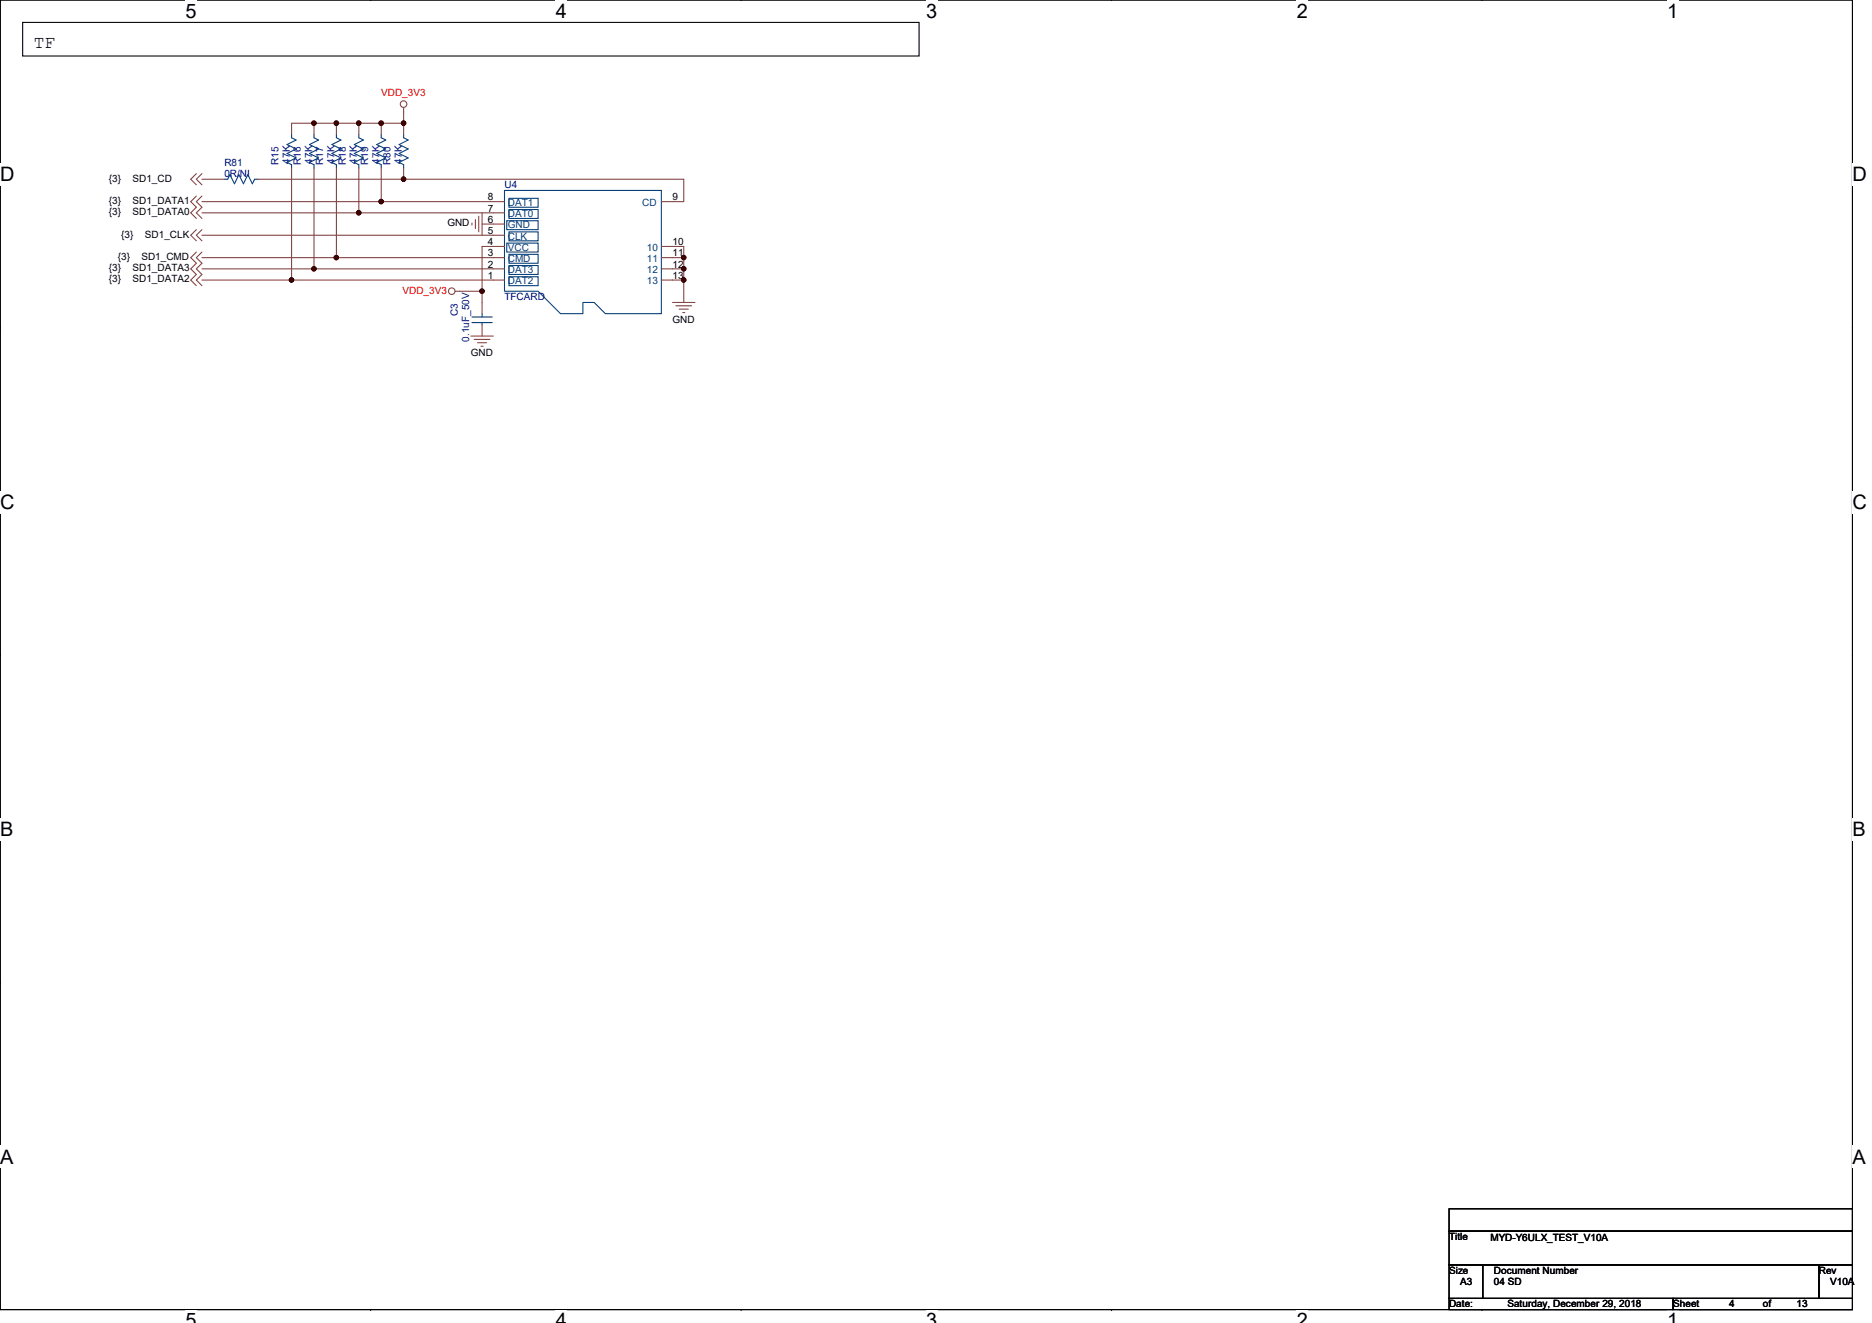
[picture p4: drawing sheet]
<svg xmlns="http://www.w3.org/2000/svg" width="297mm" height="210mm" viewBox="0 0 297 210" stroke-linecap="round" stroke-linejoin="round" font-family="sans-serif">
<path d="M0 0h293.9v207.9h-293.9z" fill="none" stroke="#000" stroke-width=".17"/>
<g fill="#fff">
<path d="M29.4 0h1.8v3.5h-1.8z"/>
<path d="M29.4 207.9h1.8v2h-1.8z"/>
</g>
<path d="M58.8 0h.1M58.8 207.9h.1" fill="none" stroke="#000" stroke-width=".17"/>
<g fill="#fff">
<path d="M88.2 0h1.8v3.5h-1.8z"/>
<path d="M88.2 207.9h1.8v2h-1.8z"/>
</g>
<path d="M117.6 0h.1M117.6 207.9h.1" fill="none" stroke="#000" stroke-width=".17"/>
<g fill="#fff">
<path d="M147 0h1.7v3.5h-1.7z"/>
<path d="M147 207.9h1.7v2h-1.7z"/>
</g>
<path d="M176.4 0h.1M176.4 207.9h.1" fill="none" stroke="#000" stroke-width=".17"/>
<g fill="#fff">
<path d="M205.8 0h1.7v3.5h-1.7z"/>
<path d="M205.8 207.9h1.7v2h-1.7z"/>
</g>
<path d="M235.2 0h.1M235.2 207.9h.1" fill="none" stroke="#000" stroke-width=".17"/>
<g fill="#fff">
<path d="M264.5 0h1.8v3.5h-1.8z"/>
<path d="M264.5 207.9h1.8v2h-1.8z"/>
<path d="M0 26h2.3v3.5h-2.3z"/>
<path d="M293.9 26h2.3v3.5h-2.3z"/>
<path d="M0 77.9h2.3v3.5h-2.3z"/>
<path d="M293.9 77.9h2.3v3.5h-2.3z"/>
</g>
<path d="M0 52h.1M293.9 52h.1" fill="none" stroke="#000" stroke-width=".17"/>
<g fill="#fff">
<path d="M0 129.9h2.1v3.5h-2.1z"/>
<path d="M293.9 129.9h2.1v3.5h-2.1z"/>
</g>
<path d="M0 103.9h.1M293.9 103.9h.1" fill="none" stroke="#000" stroke-width=".17"/>
<g fill="#fff">
<path d="M0 181.9h2.2v3.5h-2.2z"/>
<path d="M293.9 181.9h2.2v3.5h-2.2z"/>
</g>
<path d="M3.6 3.6h142.2v5.3h-142.2zM0 155.9h.1M293.9 155.9h.1M229.9 191.9h64v3.5h-64zM229.9 195.4h64v5.3h-64zM229.9 200.7h5.4v5.4h-5.4zM229.9 206.1h35.6v1.8h-35.6zM235.3 200.7h53.3v5.4h-53.3zM265.5 206.1h28.4v1.8h-28.4zM288.6 200.7h5.3v5.4h-5.3z" fill="none" stroke="#000" stroke-width=".17"/>
<g fill="none" stroke="#804040" stroke-width=".17">
<path d="M49.8 19.6h-3.5v1.7M49.8 19.6v1.7M49.8 19.6h3.6M53.4 19.6v1.7M53.4 19.6h3.5M60.5 19.6h3.5M60.5 19.6h-3.6v1.7M60.5 19.6v1.7M64 17.1v2.5M64 19.6v1.7M31.2 31.1l-.9 .9 .9 .9-.9 .9 .9 .9M31.2 36.4l-.9 .9 .9 .9"/>
<path d="M31.2 27.6l-.9 .8 .9 .9M32 28.4h3.6M32 31.1l-.8 .9 .8 .9-.8 .9 .8 .9M32 36.4l-.8 .9 .8 .9M32 27.6l-.8 .8 .8 .9M32 33.8h48M32 32h48M35.6 28.4h.1M40.9 28.4h.1M40.9 28.4h23.1M46.3 26.7h.1M46.3 21.3h.1"/>
<path d="M46.3 26.7v17.7M49.8 26.7h.1M49.8 21.3h.1M49.8 26.7v16M53.4 26.7h.1M53.4 21.3h.1M53.4 26.7v14.2M56.9 26.7h.1M56.9 21.3h.1M56.9 26.7v7.1M60.5 26.7h.1M60.5 21.3h.1"/>
<path d="M60.5 26.7v5.3M64 26.7v1.7h44.5v3.6h-3.6M64 26.7h.1M64 21.3h.1M74.9 35.4v.3M75.4 34.8v1.5M76 34.3v2.5M76.5 33.8v3.5M76.5 35.6h3.5M80 39.1h-3.5v7.1M80 37.3h-48M104.9 39.1h3.6v1.8"/>
<path d="M31.2 40l-.9 .9 .9 .9-.9 .9 .9 .9-.9 .8 .9 .9M32 44.4h48M32 42.7h48M32 40l-.8 .9 .8 .9-.8 .9 .8 .9-.8 .8 .8 .9M32 40.9h21.4M53.4 40.9h26.6M72.2 46.2h4.3M74.7 53.3h3.6M75.2 53.9h2.5M75.8 54.4h1.4M76.3 54.9h.4M76.5 51.6v1.7"/>
<path d="M76.5 46.2v3.6M104.9 40.9h3.6M104.9 42.7h3.6M104.9 44.4h3.6M106.7 48h3.6M107.2 48.5h2.5M107.8 49.1h1.4M108.3 49.6h.4M108.5 40.9v1.8M108.5 42.7v1.7M108.5 44.4v3.6"/>
<circle cx="64" cy="16.5" r=".52"/>
<circle cx="71.7" cy="46.2" r=".52"/>
</g>
<g fill="none" stroke="#003c77" stroke-width=".17">
<path d="M35.6 28.4h.5l.4-.7 .7 1.5 .7-1.5 .7 1.5 .7-1.5 .7 1.5 .4-.8h.5M46.3 21.3v.6l.7 .3-1.5 .7 1.5 .7-1.5 .8 1.5 .7-1.5 .7 .8 .3v.6M49.8 21.3v.6l.7 .3-1.4 .7 1.4 .7-1.4 .8 1.4 .7-1.4 .7 .7 .3v.6M53.4 21.3v.6l.7 .3-1.4 .7 1.4 .7-1.4 .8 1.4 .7-1.4 .7 .7 .3v.6M56.9 21.3v.6l.8 .3-1.5 .7 1.5 .7-1.5 .8 1.5 .7-1.5 .7 .7 .3v.6M60.5 21.3v.6l.7 .3-1.4 .7 1.4 .7-1.4 .8 1.4 .7-1.4 .7 .7 .3v.6M64 21.3v.6l.8 .3-1.5 .7 1.5 .7-1.5 .8 1.5 .7-1.5 .7 .7 .3v.6M80 30.2h24.9v19.6h-8.8l-1.8-1.8h-1.8v1.8h-3.6l-3.5-3.6h-5.4zM80.4 35h5v1.4h-5zM80.4 38.6h5v1.4h-5zM80.8 31.5h4.6v1.4h-4.6zM80.8 33.3h4.6v1.4h-4.6z"/>
<path d="M80.8 36.8h4.6v1.4h-4.6zM74.9 50.3h3.2M74.9 51.2h3.2M76.5 51.2v.4M76.5 49.8v.5M80.8 40.4h4.6v1.4h-4.6zM80.8 42.1h4.6v1.5h-4.6zM80.8 43.9h4.6v1.4h-4.6z"/>
</g>
<g fill="#400000" stroke="#400000" stroke-width=".17">
<circle cx="49.8" cy="19.5" r=".35"/>
<circle cx="56.9" cy="19.5" r=".35"/>
<circle cx="53.4" cy="19.5" r=".35"/>
<circle cx="60.5" cy="32" r=".35"/>
<circle cx="56.9" cy="33.8" r=".35"/>
<circle cx="108.5" cy="40.9" r=".35"/>
<circle cx="53.4" cy="40.9" r=".35"/>
<circle cx="49.8" cy="42.7" r=".35"/>
<circle cx="108.5" cy="42.7" r=".35"/>
<circle cx="46.3" cy="44.4" r=".35"/>
<circle cx="108.5" cy="44.4" r=".35"/>
<circle cx="76.5" cy="46.2" r=".35"/>
<circle cx="64" cy="28.4" r=".35"/>
<circle cx="64" cy="19.5" r=".35"/>
<circle cx="60.5" cy="19.5" r=".35"/>
</g>
<g font-size="3.2">
<text x="29.4" y="2.8">5</text>
<text x="88.2" y="2.8">4</text>
<text x="147" y="2.8">3</text>
<text x="205.8" y="2.8">2</text>
<text x="264.5" y="2.8">1</text>
<text x="0" y="28.8">D</text>
<text x="293.9" y="28.8">D</text>
<text x="0" y="80.8">C</text>
<text x="293.9" y="80.8">C</text>
<text x="0" y="132.7">B</text>
<text x="293.9" y="132.7">B</text>
<text x="0" y="184.7">A</text>
<text x="293.9" y="184.7">A</text>
<text x="29.4" y="210.7">5</text>
<text x="88.2" y="210.7">4</text>
<text x="147" y="210.7">3</text>
<text x="205.8" y="210.7">2</text>
<text x="264.5" y="210.7">1</text>
</g>
<text font-size="2.8" x="5.4" y="7.6">TF</text>
<g font-size="1.6" fill="#f00">
<text x="60.5" y="15.3">VDD_3V3</text>
<text x="63.9" y="46.6">VDD_3V3</text>
</g>
<g font-size="1.6">
<text x="17.3" y="28.8">{3}</text>
<text x="21" y="28.8">SD1_CD</text>
<text x="17.3" y="32.4">{3}</text>
<text x="17.3" y="34.1">{3}</text>
<text x="21" y="32.4">SD1_DATA1</text>
<text x="21" y="34.1">SD1_DATA0</text>
<text x="71" y="35.9">GND</text>
<text x="77.4" y="35.4">6</text>
<text x="77.4" y="33.6">7</text>
<text x="77.4" y="31.8">8</text>
<text x="106.7" y="31.8">9</text>
<text x="18.7" y="41.3">{3}</text>
<text x="19.2" y="37.7">{3}</text>
<text x="22.4" y="41.3">SD1_CMD</text>
<text x="23" y="37.7">SD1_CLK</text>
<text x="77.4" y="40.7">3</text>
<text x="77.4" y="38.9">4</text>
<text x="77.4" y="37.1">5</text>
<text x="106.7" y="38.9">10</text>
<text x="106.7" y="40.7">11</text>
<text x="17.3" y="43">{3}</text>
<text x="17.3" y="44.8">{3}</text>
<text x="21" y="43">SD1_DATA3</text>
<text x="21" y="44.8">SD1_DATA2</text>
<text x="77.4" y="44.3">1</text>
<text x="77.4" y="42.5">2</text>
<text x="106.7" y="42.5">12</text>
<text x="106.7" y="44.3">13</text>
<text x="106.7" y="51.2">GND</text>
<text x="74.7" y="56.5">GND</text>
<text x="229.9" y="196.8">Title</text>
<text x="236.5" y="197">MYD-Y6ULX_TEST_V10A</text>
<text x="229.9" y="202.2">Size</text>
<text x="231.7" y="203.9">A3</text>
<text x="237" y="203.9">04 SD</text>
<text x="237" y="202.2">Document Number</text>
<text x="288.6" y="202.2">Rev</text>
<text x="290.4" y="203.9">V10A</text>
<text x="229.9" y="207.5">Date:</text>
<text x="239.2" y="207.5">Saturday, December 29, 2018</text>
<text x="265.5" y="207.5">Sheet</text>
<text x="274.4" y="207.5">4</text>
<text x="279.7" y="207.5">of</text>
<text x="285" y="207.5">13</text>
</g>
<g font-size="1.6" fill="#000080">
<text x="35.6" y="26.3">R81</text>
<text x="35.6" y="28.1">0R/NI</text>
<text x="44.2" y="26.1" transform="rotate(-90 44.2 26.1)">R15</text>
<text x="46" y="26" transform="rotate(-90 46 26)">47K</text>
<text x="47.7" y="26.1" transform="rotate(-90 47.7 26.1)">R16</text>
<text x="49.5" y="26" transform="rotate(-90 49.5 26)">47K</text>
<text x="51.3" y="26.1" transform="rotate(-90 51.3 26.1)">R17</text>
<text x="53.1" y="26" transform="rotate(-90 53.1 26)">47K</text>
<text x="54.9" y="26.1" transform="rotate(-90 54.9 26.1)">R18</text>
<text x="56.6" y="26" transform="rotate(-90 56.6 26)">47K</text>
<text x="58.4" y="26.1" transform="rotate(-90 58.4 26.1)">R19</text>
<text x="60.2" y="26" transform="rotate(-90 60.2 26)">47K</text>
<text x="62" y="26.1" transform="rotate(-90 62 26.1)">R80</text>
<text x="63.8" y="26" transform="rotate(-90 63.8 26)">47K</text>
<text x="80" y="29.9">U4</text>
<text x="80" y="47.6">TFCARD</text>
<text x="72.6" y="50.1" transform="rotate(-90 72.6 50.1)">C3</text>
<text x="74.4" y="54.2" transform="rotate(-90 74.4 54.2)">0.1uF_50V</text>
</g>
<g font-size="1.6" fill="#004080">
<text x="80.6" y="34.5">DAT0</text>
<text x="80.6" y="32.7">DAT1</text>
<text x="101.9" y="32.7">CD</text>
<text x="80.6" y="41.6">CMD</text>
<text x="80.6" y="39.8">VCC</text>
<text x="80.6" y="38">CLK</text>
<text x="80.6" y="36.3">GND</text>
<text x="102.6" y="39.8">10</text>
<text x="102.6" y="41.6">11</text>
<text x="80.6" y="45.1">DAT2</text>
<text x="80.6" y="43.4">DAT3</text>
<text x="102.6" y="43.4">12</text>
<text x="102.6" y="45.1">13</text>
</g>
</svg>
